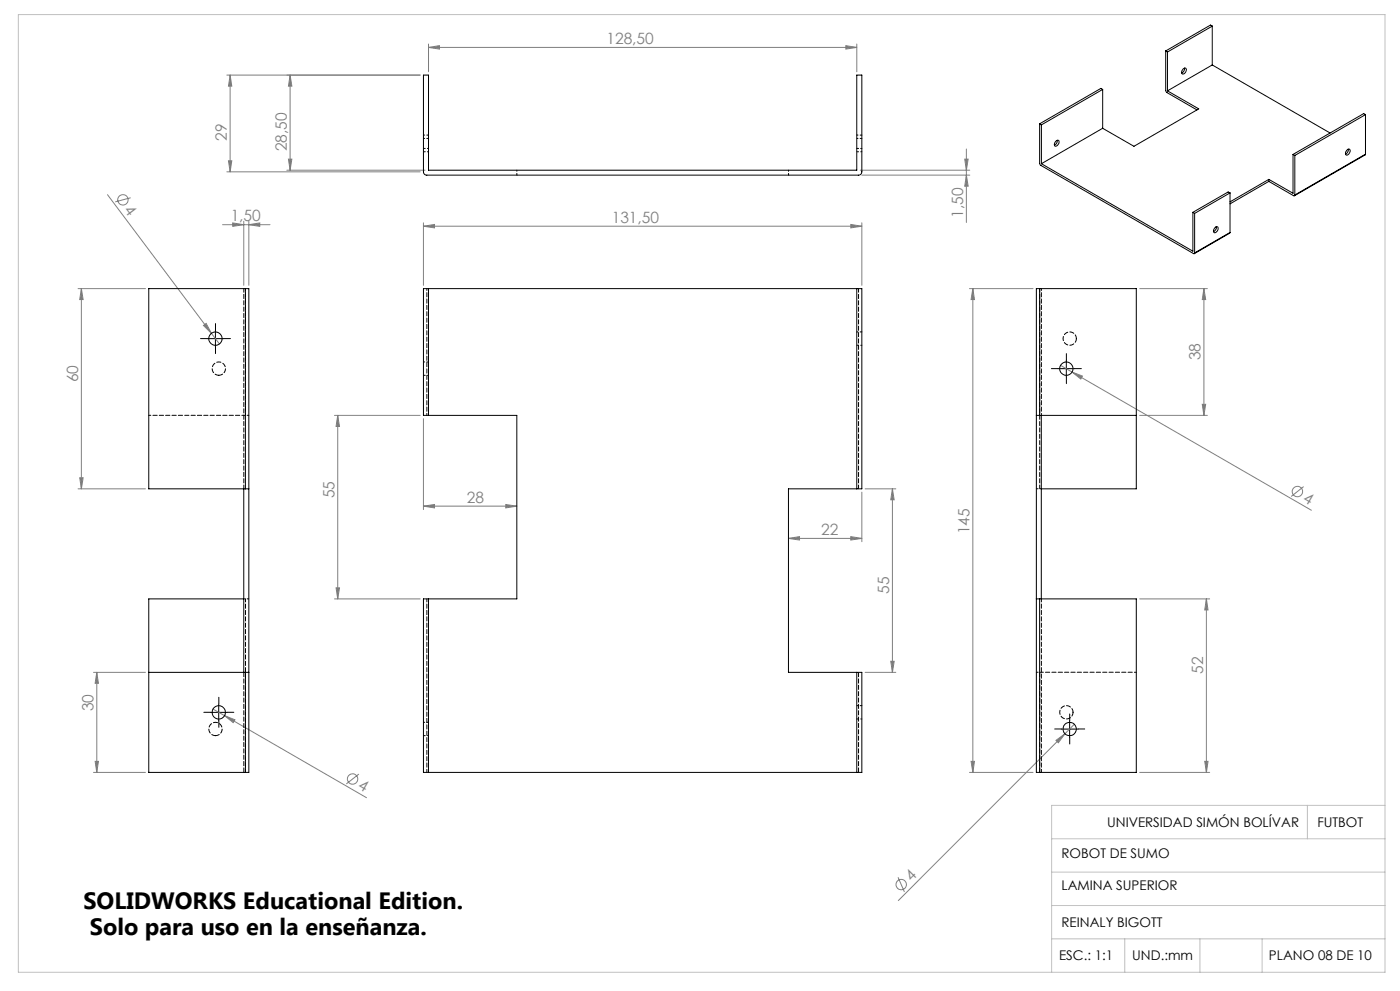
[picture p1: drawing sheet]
<svg xmlns="http://www.w3.org/2000/svg" width="420mm" height="297mm" viewBox="0 0 420 297" stroke-linecap="round" stroke-linejoin="round" font-family="sans-serif">
<g fill="none" stroke="#808080" stroke-width=".3">
<path d="M128.6 14.2l3.2-.5v1zM128.6 13.2v8.3M128.6 14.2h128.4M253.8 13.7l3.2 .5-3.2 .5zM257 13.2v8.3M68.1 22.5h57.9M69 22.5l.5 3.3h-1zM69 22.5v29M87 22.5v28.5M87 22.5l.6 3.3h-1.1zM32.2 58.3l31.2 41.6M39.2 59.3l-4.6 1.2"/>
<path d="M68.1 51.5h57.9M68.5 48.2h1l-.5 3.3zM86 51h41.5M86.5 47.7h1.1l-.6 3.3zM258.1 51h32.8M258.6 52.5h32.3M289.4 47.7h1l-.5 3.3zM289.9 44.7v22M289.9 52.5l.5 3.3h-1zM66.8 67.3h14.2M69.8 66.8l3.3 .5-3.3 .5zM73.1 66.3v19.2"/>
<path d="M74.6 67.3l3.3-.5v1zM74.6 66.3v19.2M127 67.8l3.4-.5v1zM127 66.8v18.7M127 67.8h131.6M255.2 67.3l3.4 .5-3.4 .5zM258.6 66.8v18.7M23.4 86.5h20.2M24.4 86.5v60M24.4 86.5l.5 3.3h-1zM61 97.5l.8-.6 1.6 3zM63.4 99.9l2.4 3.2"/>
<path d="M290.8 86.5h19.1M291.9 86.5v145M291.9 86.5l.4 3.3h-1zM341.9 86.5h20.3M361.2 86.5l.5 3.3h-1zM361.2 86.5v38M318.2 109.5l3.4 2M321.6 111.5l3.1 1.2-.5 .9zM321.6 111.5l71.8 41.4M100.3 124.5h25.7M101.3 124.5v55M101.3 124.5l.5 3.3h-1z"/>
<path d="M127 125.5v27.2M341.9 124.5h20.3M360.7 121.2h1l-.5 3.3zM23.4 146.5h20.2M23.9 143.2h1l-.5 3.3zM127 151.7l3.4-.5v1zM127 151.7h28M151.7 151.2l3.3 .5-3.3 .5zM258.6 147.5v14.8M259.5 146.5h9.2M267.7 146.5v55M267.7 146.5l.6 3.3h-1.1z"/>
<path d="M391.1 145.8l-3.8 3M100.3 179.5h25.7M100.8 176.2h1l-.5 3.3zM236.5 161.4l3.4-.6v1.1zM236.5 161.4h22.1M255.2 160.8l3.4 .6-3.4 .5zM341.9 179.5h21M361.9 179.5v52M361.9 179.5l.5 3.3h-1zM267.2 198.2h1.1l-.6 3.3zM28 201.5h15.6M29 201.5v30"/>
<path d="M29 201.5l.5 3.3h-1zM63.9 212.5l3.5 2M67.4 214.5l3.1 1.2-.5 .9zM67.4 214.5l42.6 24.6M259.5 201.5h9.2M319.5 219.9l-50 50M322.3 217.1l-2.8 2.8M28 231.5h15.6M28.5 228.2h1l-.5 3.3zM107.7 232l-3.8 2.9M290.8 231.5h19.1M291.3 228.2h1l-.4 3.3z"/>
<path d="M316.8 221.9l2.7-2-2 2.7zM341.9 231.5h21M361.4 228.2h1l-.5 3.3zM269.4 262.9l1.9 4.4"/>
<circle cx="36.9" cy="59.9" r="1.56"/>
<circle cx="389.2" cy="147.3" r="1.56"/>
<circle cx="105.8" cy="233.5" r="1.54"/>
<circle cx="270.4" cy="265.1" r="1.55"/>
</g>
<g fill="none" stroke="#000" stroke-width=".3" stroke-dasharray="15.2 1.3 1.3 1.3">
<path d="M64.6 99v-2M62.1 101.5h-2M64.6 104v2M67.1 101.5h2M317.4 110.5h-2M319.9 108v-2M319.9 113v2M322.4 110.5h2M63.1 213.5h-2M65.6 211v-2M65.6 216v2M68.1 213.5h2"/>
<path d="M318.4 218.5h-2M320.9 216v-2M323.4 218.5h2M320.9 221v2"/>
</g>
<path d="M64.6 99v5M62.1 101.5h5M317.4 110.5h5M319.9 108v5M63.1 213.5h5M65.6 211v5M318.4 218.5h5M320.9 216v5" fill="none" stroke="#000" stroke-width=".3"/>
<path d="M5.5 4.4h410v287h-410zM315.5 251.4h100M392.2 241.4v10M415.5 241.4h-100v50M315.5 271.4h100M315.5 261.4h100M315.5 281.4h100M337.4 281.4v10M360 281.4v10M378.6 281.4v10" fill="none" stroke="#c0c0c0" stroke-width=".3"/>
<g fill="#808080">
<path d="M61 97.5l.8-.6 1.6 3z"/>
<path d="M316.8 221.9l2.7-2-2 2.7z"/>
<path d="M67.4 214.5l3.1 1.2-.5 .9z"/>
<path d="M321.6 111.5l3.1 1.2-.5 .9z"/>
<path d="M255.2 67.3l3.4 .5-3.4 .5zM127 67.8l3.4-.5v1zM253.8 13.7l3.2 .5-3.2 .5zM128.6 14.2l3.2-.5v1z"/>
<path d="M69.8 66.8l3.3 .5-3.3 .5zM74.6 67.3l3.3-.5v1z"/>
<path d="M151.7 151.2l3.3 .5-3.3 .5zM127 151.7l3.4-.5v1zM255.2 160.8l3.4 .6-3.4 .5zM236.5 161.4l3.4-.6v1.1z"/>
<path d="M100.8 176.2h1l-.5 3.3zM101.3 124.5l.5 3.3h-1zM360.7 121.2h1l-.5 3.3zM361.2 86.5l.5 3.3h-1zM361.4 228.2h1l-.5 3.3zM361.9 179.5l.5 3.3h-1zM86.5 47.7h1.1l-.6 3.3zM87 22.5l.6 3.3h-1.1zM23.9 143.2h1l-.5 3.3zM24.4 86.5l.5 3.3h-1zM28.5 228.2h1l-.5 3.3zM29 201.5l.5 3.3h-1z"/>
<path d="M267.7 146.5l.6 3.3h-1.1zM267.2 198.2h1.1l-.6 3.3zM291.9 86.5l.4 3.3h-1zM291.3 228.2h1l-.4 3.3zM69 22.5l.5 3.3h-1zM68.5 48.2h1l-.5 3.3zM289.4 47.7h1l-.5 3.3zM289.9 52.5l.5 3.3h-1z"/>
</g>
<g fill="none" stroke="#000" stroke-width=".3">
<path d="M349.7 15.3l.1 12.2 9.3 5.4M349.7 15.3l.5 .3M350.2 15.6v11.6M363.7 19.5l-13.5 7.7M363.7 19.5l35.3 20.4M363.7 7.8l-.6-.3-13.4 7.8M363.7 7.8l-13.5 7.8M363.7 7.8v11.7M127 22.5h1.6v28.5h128.4v-28.5h1.6v29a1.02 1.02 0 0 1-1.1 1h-129.4a.97 .97 0 0 1-1.1-1zM311.9 37.1v11.9l.3 .5 45.8 26.5 .4-.2M311.9 37.1l.5 .3M312.4 37.4v11.7"/>
<path d="M330.8 38.4l-18.4 10.7M330.8 26.8l-18.4 10.6M330.8 26.8v11.6M330.8 26.8l-.5-.3-18.4 10.6M350.2 27.2l9.4 5.4-19.4 11.2-9.4-5.4M355 20.6a.55 .55 0 0 1 .8-.1 .55 .55 0 0 1 0 .8 .76 .76 0 0 1-.4 .8 .76 .76 0 0 1-.9-.2l.1-.7zM355.4 20.4a1.41 1.41 0 0 1-.9 1.5M409.6 34.4l-.5-.4-21.2 12.3M409.6 34.4l-21.2 12.2M409.6 34.4v11.8M312.4 49.1l45.5 26.2v-11.7M316.7 42.4a.59 .59 0 0 1 .8-.3 .59 .59 0 0 1 .1 .9 .77 .77 0 0 1-.4 .7 .77 .77 0 0 1-.9-.2z"/>
<path d="M317.2 42a1.56 1.56 0 0 1-.9 1.5M369 57.8l-10.6 6.2M369 57.8v11.9M369 57.8l-.6-.3-10.5 6.1M380.6 54.4l7.5 4.3 .3-.2M380.6 53.8l-11.6 6.7M380.6 53.8v.6M380.6 54.4l-11.6 6.7M387.9 46.3v11.6l-7.3-4.1M387.9 46.3l.5 .3M388.4 46.6v11.9M404 45.1a.58 .58 0 0 1 .9-.4 .58 .58 0 0 1 .1 .9 .76 .76 0 0 1-.5 .7 .76 .76 0 0 1-.9-.1z"/>
<path d="M404.5 44.7a1.42 1.42 0 0 1-.9 1.5M409.6 46.2l-21.3 12.5M409.6 46.2l-21.2 12.3M357.9 63.6l.5 .4M358.4 64v11.8M364.6 68.2a.55 .55 0 0 1 .8-.1 .55 .55 0 0 1 0 .8 .77 .77 0 0 1-.5 .7 .77 .77 0 0 1-.8-.1v-.7zM364.9 68a1.56 1.56 0 0 1-.8 1.4M369 69.7l-10.7 6.3M369 69.7l-10.6 6.1M73.6 86.5h1v145h-1M73.6 86.5h-29v60h29M73.6 86.5v60"/>
<path d="M127 86.5h131.6v60h-22.1v55h22.1v30h-131.6v-52h28v-55h-28zM128.6 86.5v38M257 86.5v60M311.9 86.5h-1v145h1M311.9 86.5h29v60h-28.5M311.9 86.5v38M310.9 124.5h1M311.9 124.5h29M312.4 124.5v55M73.1 146.5v55M73.6 146.5h1M73.1 179.5h-28.5v52h29"/>
<path d="M128.6 179.5v52M310.9 179.5h1M311.9 179.5h29v52h-29M311.9 179.5v52M44.6 201.5h29M73.6 201.5h1M73.6 201.5v30M257 201.5v30"/>
<circle cx="64.6" cy="101.5" r="2"/>
<circle cx="319.9" cy="110.5" r="2.01"/>
<circle cx="65.6" cy="213.5" r="2"/>
<circle cx="320.9" cy="218.5" r="2"/>
</g>
<path d="M73.1 231.5v-30M257.6 231.5v-30M311.9 231.5v-30" fill="none" stroke="#000" stroke-width=".3" stroke-dasharray="1.3 .6" stroke-dashoffset="-.1"/>
<path d="M73.1 146.5v-60M257.6 146.5v-60M311.9 146.5v-60" fill="none" stroke="#000" stroke-width=".3" stroke-dasharray="1.3 .6" stroke-dashoffset=".2"/>
<path d="M73.1 124.5h-28.5M73.6 124.5v-38M128.1 124.5v-38M312.4 124.5v-38M312.4 201.5h28.5" fill="none" stroke="#000" stroke-width=".3" stroke-dasharray="1.3 .6" stroke-dashoffset=".7"/>
<path d="M73.6 231.5v-52M128.1 231.5v-52M312.4 231.5v-52" fill="none" stroke="#000" stroke-width=".3" stroke-dasharray="1.3 .6" stroke-dashoffset=".4"/>
<g fill="none" stroke="#000" stroke-width=".3" stroke-dasharray="1.3 .6" stroke-dashoffset=".8">
<path d="M127.1 44.5h1.5M127.1 45.5h1.5M128.6 40.5h-1.5M128.6 41.5h-1.5M155.1 52.5v-1.5M236.6 52.5v-1.5M257.1 45.5h1.5M257.1 44.5h1.5M258.6 41.5h-1.5M258.6 40.5h-1.5M258.6 99.5h-1.5M127.1 112.5h1.5"/>
<path d="M128.6 108.5h-1.5M257.1 103.5h1.5M74.6 124.5h-1.5M310.9 146.5h1.5M74.6 179.5h-1.5M128.6 216.5h-1.5M257.1 215.5h1.5M258.6 211.5h-1.5M310.9 201.5h1.5M127.1 220.5h1.5"/>
</g>
<path d="M65.6 112.5a2 2 0 0 0 1.9-2.9 2 2 0 0 0-3.4-.4 2 2 0 0 0 1 3.2l.5 .1M322.9 101.5a2 2 0 0 1-2.8 1.8 2 2 0 0 1-.5-3.4 2 2 0 0 1 3.2 1.1l.1 .5M321.9 213.5a2 2 0 0 1-2.8 1.8 2 2 0 0 1-.5-3.4 2 2 0 0 1 3.2 1.1l.1 .5M64.6 220.5a2 2 0 0 0 1.9-2.9 2 2 0 0 0-3.4-.4 2 2 0 0 0 1 3.2l.5 .1" fill="none" stroke="#000" stroke-width=".3" stroke-dasharray="1.3 .6" stroke-dashoffset=".1"/>
<g font-size="7.1">
<text x="25" y="272.4">SOLIDWORKS Educational Edition.</text>
<text x="26.9" y="280.1">Solo para uso en la enseñanza.</text>
</g>
<g font-size="4.7" fill="#808080">
<text x="181.9" y="13.2">128,50</text>
<text x="68" y="42.1" transform="rotate(-90 68 42.1)">29</text>
<text x="86" y="45.3" transform="rotate(-90 86 45.3)">28,50</text>
<text x="37.1" y="63" transform="rotate(53 37.1 63)">4</text>
<text x="288.9" y="65.3" transform="rotate(-90 288.9 65.3)">1,50</text>
<text x="69.2" y="66.3">1,50</text>
<text x="183.5" y="66.8">131,50</text>
<text x="360.2" y="108" transform="rotate(-90 360.2 108)">38</text>
<text x="23.4" y="114.6" transform="rotate(-90 23.4 114.6)">60</text>
<text x="100.3" y="149.3" transform="rotate(-90 100.3 149.3)">55</text>
<text x="140.1" y="150.7">28</text>
<text x="390.6" y="150.1" transform="rotate(30 390.6 150.1)">4</text>
<text x="246.3" y="160.3">22</text>
<text x="290.8" y="160.1" transform="rotate(-90 290.8 160.1)">145</text>
<text x="266.7" y="178" transform="rotate(-90 266.7 178)">55</text>
<text x="360.9" y="202" transform="rotate(-90 360.9 202)">52</text>
<text x="28" y="213.1" transform="rotate(-90 28 213.1)">30</text>
<text x="107.2" y="236.2" transform="rotate(30 107.2 236.2)">4</text>
<text x="273.4" y="264.5" transform="rotate(-45 273.4 264.5)">4</text>
</g>
<g font-size="4">
<text x="332.1" y="247.9">UNIVERSIDAD SIMÓN BOLÍVAR</text>
<text x="395.2" y="247.9">FUTBOT</text>
<text x="318.5" y="257.3">ROBOT DE SUMO</text>
<text x="318.5" y="266.7">LAMINA SUPERIOR</text>
<text x="318.5" y="277.9">REINALY BIGOTT</text>
<text x="317.7" y="287.8">ESC.: 1:1</text>
<text x="339.7" y="287.8">UND.:mm</text>
<text x="380.7" y="287.8">PLANO 08 DE 10</text>
</g>
</svg>
